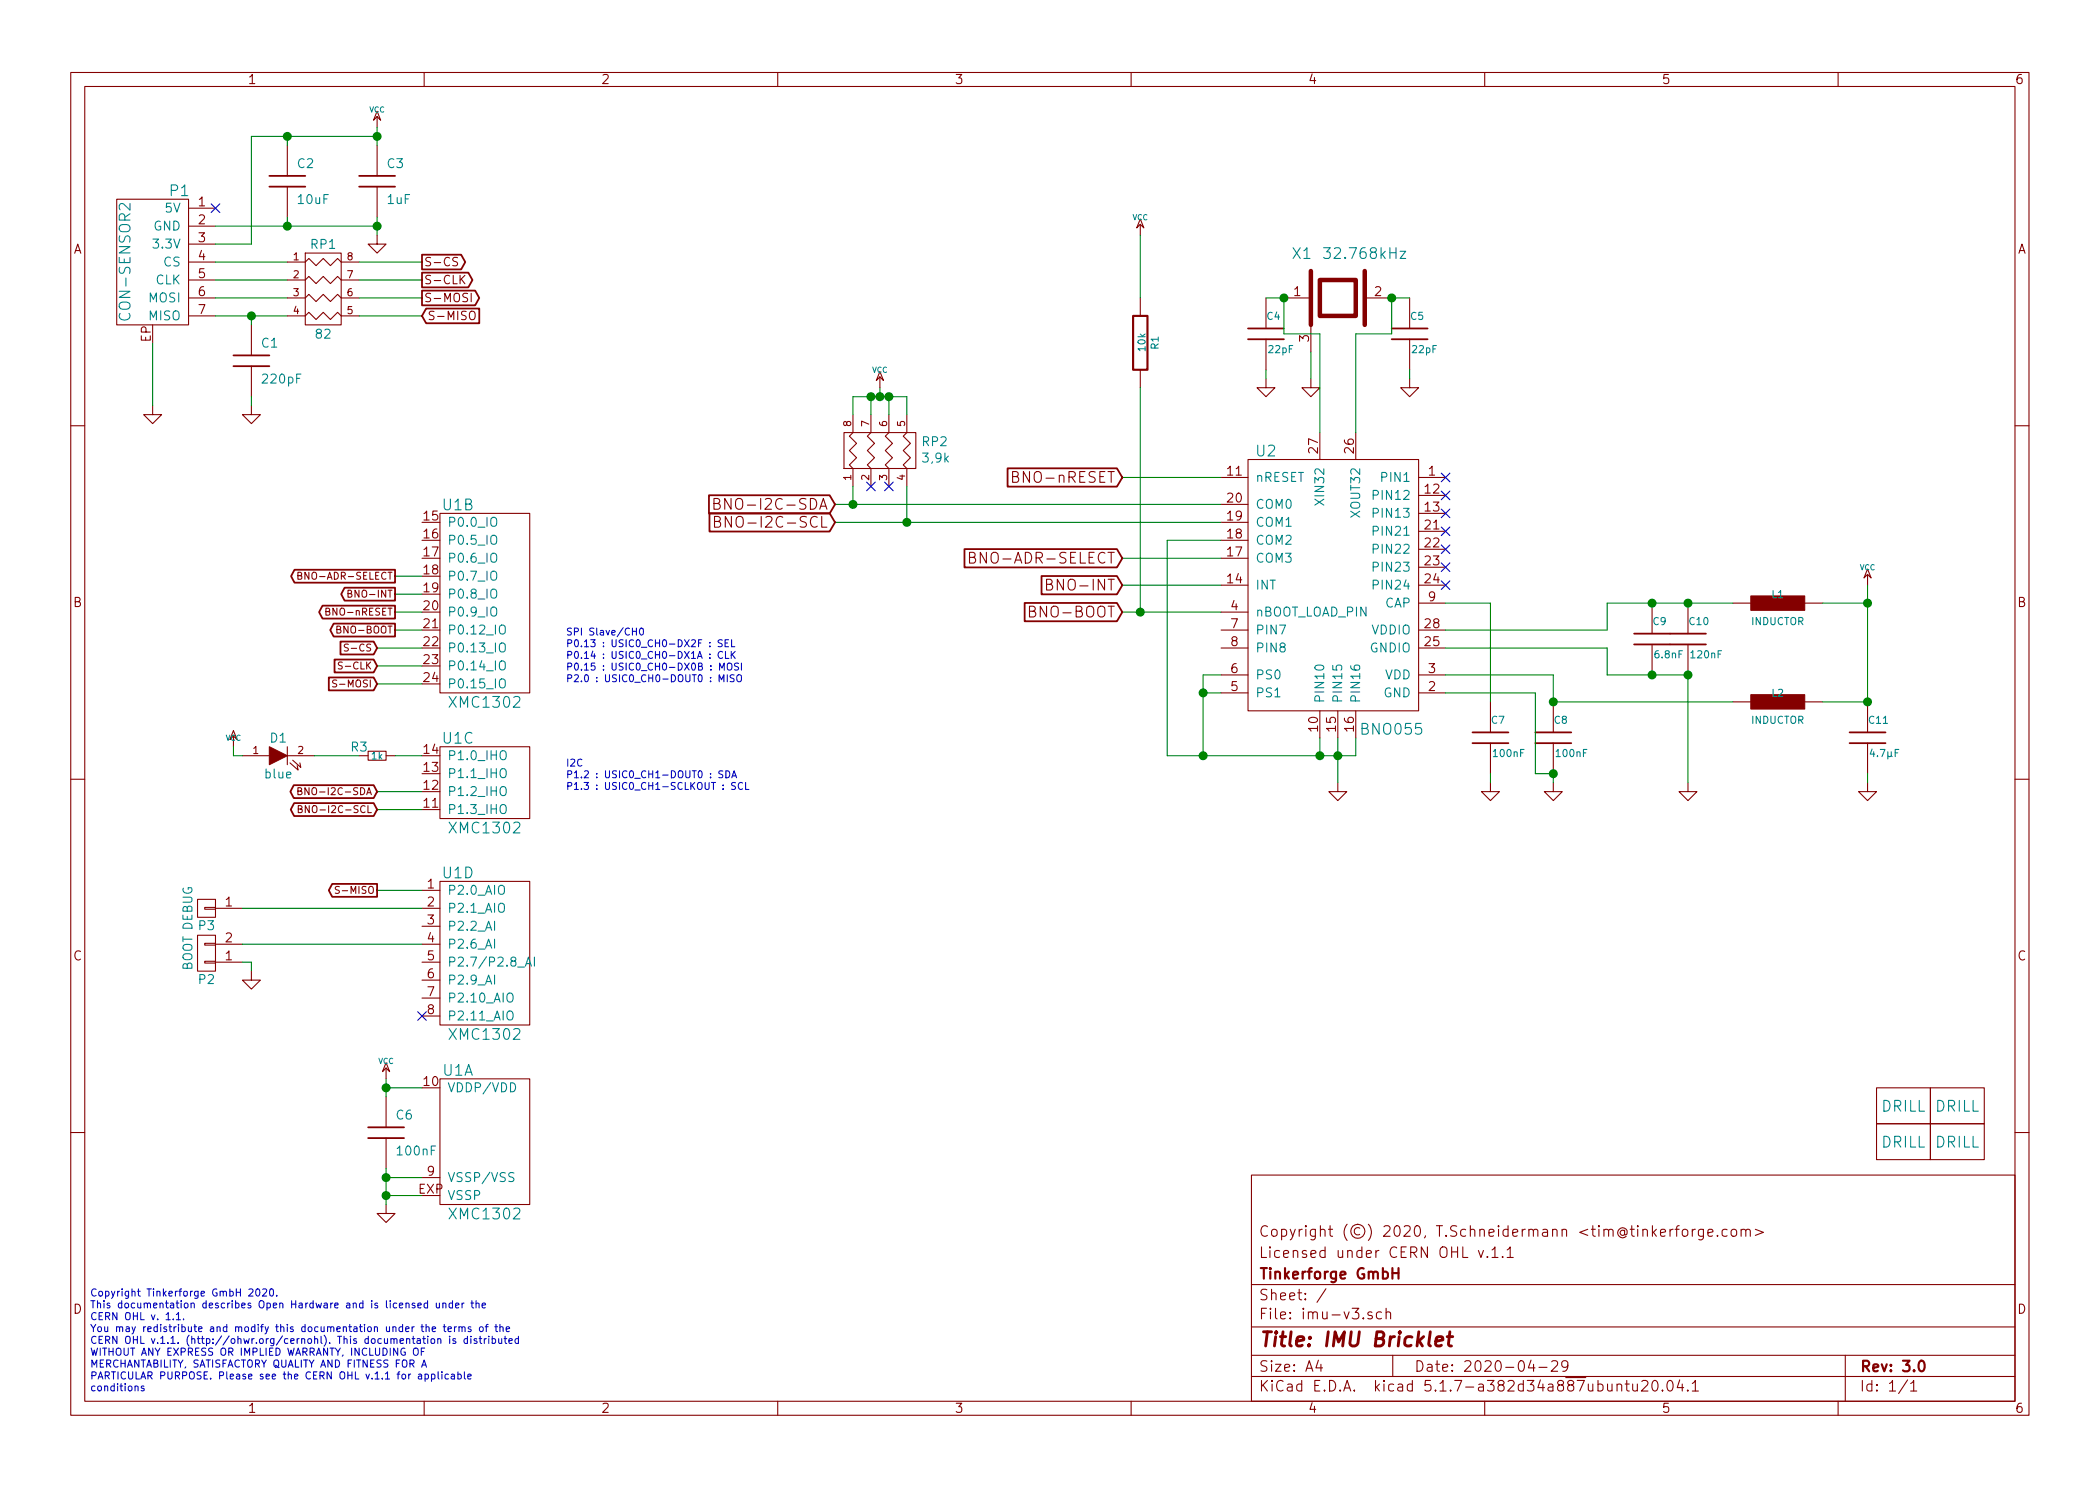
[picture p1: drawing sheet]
EESchema Schematic File Version 4
EELAYER 30 0
EELAYER END
$Descr A4 11693 8268
encoding utf-8
Sheet 1 1
Title "IMU Bricklet"
Date "2020-04-29"
Rev "3.0"
Comp "Tinkerforge GmbH"
Comment1 "Licensed under CERN OHL v.1.1"
Comment2 "Copyright (©) 2020, T.Schneidermann <tim@tinkerforge.com>"
Comment3 ""
Comment4 ""
$EndDescr
Text Notes 500  7750 0    40   ~ 0
Copyright Tinkerforge GmbH 2020.\nThis documentation describes Open Hardware and is licensed under the\nCERN OHL v. 1.1.\nYou may redistribute and modify this documentation under the terms of the\nCERN OHL v.1.1. (http://ohwr.org/cernohl). This documentation is distributed\nWITHOUT ANY EXPRESS OR IMPLIED WARRANTY, INCLUDING OF\nMERCHANTABILITY, SATISFACTORY QUALITY AND FITNESS FOR A\nPARTICULAR PURPOSE. Please see the CERN OHL v.1.1 for applicable\nconditions\n
$Comp
L tinkerforge:DRILL U4
U 1 1
P 10600 6350
F 0 "U4" H 10650 6400 60  0001 C CNN
F 1 "DRILL" H 10600 6350 60  0000 C CNN
F 2 "kicad-libraries:DRILL_NP" H 10600 6350 60  0001 C CNN
F 3 "" H 10600 6350 60  0001 C CNN
	1    10600 6350
	1    0    0    -1  
$EndComp
$Comp
L tinkerforge:DRILL U3
U 1 1
P 10600 6150
F 0 "U3" H 10650 6200 60  0001 C CNN
F 1 "DRILL" H 10600 6150 60  0000 C CNN
F 2 "kicad-libraries:DRILL_NP" H 10600 6150 60  0001 C CNN
F 3 "" H 10600 6150 60  0001 C CNN
	1    10600 6150
	1    0    0    -1  
$EndComp
$Comp
L tinkerforge:DRILL U5
U 1 1
P 10900 6150
F 0 "U5" H 10950 6200 60  0001 C CNN
F 1 "DRILL" H 10900 6150 60  0000 C CNN
F 2 "kicad-libraries:DRILL_NP" H 10900 6150 60  0001 C CNN
F 3 "" H 10900 6150 60  0001 C CNN
	1    10900 6150
	1    0    0    -1  
$EndComp
$Comp
L tinkerforge:DRILL U6
U 1 1
P 10900 6350
F 0 "U6" H 10950 6400 60  0001 C CNN
F 1 "DRILL" H 10900 6350 60  0000 C CNN
F 2 "kicad-libraries:DRILL_NP" H 10900 6350 60  0001 C CNN
F 3 "" H 10900 6350 60  0001 C CNN
	1    10900 6350
	1    0    0    -1  
$EndComp
$Comp
L tinkerforge:VCC #PWR03
U 1 1
P 2100 700
F 0 "#PWR03" H 2100 800 30  0001 C CNN
F 1 "VCC" H 2100 800 30  0000 C CNN
F 2 "" H 2100 700 60  0001 C CNN
F 3 "" H 2100 700 60  0001 C CNN
	1    2100 700 
	1    0    0    -1  
$EndComp
$Comp
L tinkerforge:GND #PWR02
U 1 1
P 1400 2250
F 0 "#PWR02" H 1400 2250 30  0001 C CNN
F 1 "GND" H 1400 2180 30  0001 C CNN
F 2 "" H 1400 2250 60  0001 C CNN
F 3 "" H 1400 2250 60  0001 C CNN
	1    1400 2250
	1    0    0    -1  
$EndComp
$Comp
L tinkerforge:GND #PWR04
U 1 1
P 2100 1300
F 0 "#PWR04" H 2100 1300 30  0001 C CNN
F 1 "GND" H 2100 1230 30  0001 C CNN
F 2 "" H 2100 1300 60  0001 C CNN
F 3 "" H 2100 1300 60  0001 C CNN
	1    2100 1300
	1    0    0    -1  
$EndComp
$Comp
L tinkerforge:CON-SENSOR2 P1
U 1 1
P 850 1450
F 0 "P1" H 700 1850 60  0000 C CNN
F 1 "CON-SENSOR2" V 1000 1450 60  0000 C CNN
F 2 "kicad-libraries:CON-SENSOR2" H 950 1300 60  0001 C CNN
F 3 "" H 950 1300 60  0000 C CNN
	1    850  1450
	-1   0    0    -1  
$EndComp
$Comp
L tinkerforge:C C2
U 1 1
P 1600 1000
F 0 "C2" H 1650 1100 50  0000 L CNN
F 1 "10uF" H 1650 900 50  0000 L CNN
F 2 "kicad-libraries:C0805" H 1600 1000 60  0001 C CNN
F 3 "" H 1600 1000 60  0000 C CNN
	1    1600 1000
	1    0    0    -1  
$EndComp
$Comp
L tinkerforge:C C3
U 1 1
P 2100 1000
F 0 "C3" H 2150 1100 50  0000 L CNN
F 1 "1uF" H 2150 900 50  0000 L CNN
F 2 "kicad-libraries:C0603F" H 2100 1000 60  0001 C CNN
F 3 "" H 2100 1000 60  0000 C CNN
	1    2100 1000
	1    0    0    -1  
$EndComp
$Comp
L tinkerforge:R_PACK4 RP1
U 1 1
P 1800 1800
F 0 "RP1" H 1800 2250 50  0000 C CNN
F 1 "82" H 1800 1750 50  0000 C CNN
F 2 "kicad-libraries:4X0402" H 1800 1800 50  0001 C CNN
F 3 "" H 1800 1800 50  0000 C CNN
	1    1800 1800
	1    0    0    -1  
$EndComp
$Comp
L tinkerforge:C C1
U 1 1
P 1400 2000
F 0 "C1" H 1450 2100 50  0000 L CNN
F 1 "220pF" H 1450 1900 50  0000 L CNN
F 2 "kicad-libraries:C0402F" H 1400 2000 60  0001 C CNN
F 3 "" H 1400 2000 60  0000 C CNN
	1    1400 2000
	1    0    0    -1  
$EndComp
$Comp
L tinkerforge:GND #PWR01
U 1 1
P 850 2250
F 0 "#PWR01" H 850 2250 30  0001 C CNN
F 1 "GND" H 850 2180 30  0001 C CNN
F 2 "" H 850 2250 60  0001 C CNN
F 3 "" H 850 2250 60  0001 C CNN
	1    850  2250
	1    0    0    -1  
$EndComp
Text GLabel 2350 1450 2    47   Output ~ 0
S-CS
Text GLabel 2350 1550 2    47   Output ~ 0
S-CLK
Text GLabel 2350 1650 2    47   Output ~ 0
S-MOSI
Text GLabel 2350 1750 2    47   Input ~ 0
S-MISO
Wire Wire Line
	850  2250 850  1900
Wire Wire Line
	1400 2250 1400 2200
Wire Wire Line
	1200 1750 1400 1750
Wire Wire Line
	1200 1650 1600 1650
Wire Wire Line
	1200 1550 1600 1550
Wire Wire Line
	1600 1450 1200 1450
Wire Wire Line
	2000 1450 2350 1450
Wire Wire Line
	2350 1550 2000 1550
Wire Wire Line
	2000 1650 2350 1650
Wire Wire Line
	2350 1750 2000 1750
Wire Wire Line
	1400 1800 1400 1750
Connection ~ 1400 1750
Wire Wire Line
	1200 1350 1400 1350
Wire Wire Line
	1400 1350 1400 750 
Wire Wire Line
	1400 750  1600 750 
Wire Wire Line
	2100 700  2100 750 
Connection ~ 2100 750 
Wire Wire Line
	1600 800  1600 750 
Connection ~ 1600 750 
Wire Wire Line
	1200 1250 1600 1250
Wire Wire Line
	2100 1200 2100 1250
Connection ~ 2100 1250
Wire Wire Line
	1600 1200 1600 1250
Connection ~ 1600 1250
NoConn ~ 1200 1150
$Comp
L tinkerforge:XMC1XXX24 U1
U 1 1
P 2700 6350
F 0 "U1" H 2550 6750 60  0000 C CNN
F 1 "XMC1302" H 2700 5950 60  0000 C CNN
F 2 "kicad-libraries:QFN24-4x4mm-0.5mm" H 2850 7100 60  0001 C CNN
F 3 "" H 2850 7100 60  0000 C CNN
	1    2700 6350
	1    0    0    -1  
$EndComp
$Comp
L tinkerforge:XMC1XXX24 U1
U 2 1
P 2700 3350
F 0 "U1" H 2550 3900 60  0000 C CNN
F 1 "XMC1302" H 2700 2800 60  0000 C CNN
F 2 "kicad-libraries:QFN24-4x4mm-0.5mm" H 2850 4100 60  0001 C CNN
F 3 "" H 2850 4100 60  0000 C CNN
	2    2700 3350
	1    0    0    -1  
$EndComp
$Comp
L tinkerforge:XMC1XXX24 U1
U 3 1
P 2700 4350
F 0 "U1" H 2550 4600 60  0000 C CNN
F 1 "XMC1302" H 2700 4100 60  0000 C CNN
F 2 "kicad-libraries:QFN24-4x4mm-0.5mm" H 2850 5100 60  0001 C CNN
F 3 "" H 2850 5100 60  0000 C CNN
	3    2700 4350
	1    0    0    -1  
$EndComp
$Comp
L tinkerforge:C C6
U 1 1
P 2150 6300
F 0 "C6" H 2200 6400 50  0000 L CNN
F 1 "100nF" H 2200 6200 50  0000 L CNN
F 2 "kicad-libraries:C0603F" H 2150 6300 60  0001 C CNN
F 3 "" H 2150 6300 60  0000 C CNN
	1    2150 6300
	1    0    0    -1  
$EndComp
$Comp
L tinkerforge:VCC #PWR09
U 1 1
P 2150 6000
F 0 "#PWR09" H 2150 6100 30  0001 C CNN
F 1 "VCC" H 2150 6100 30  0000 C CNN
F 2 "" H 2150 6000 60  0001 C CNN
F 3 "" H 2150 6000 60  0001 C CNN
	1    2150 6000
	1    0    0    -1  
$EndComp
$Comp
L tinkerforge:GND #PWR010
U 1 1
P 2150 6700
F 0 "#PWR010" H 2150 6700 30  0001 C CNN
F 1 "GND" H 2150 6630 30  0001 C CNN
F 2 "" H 2150 6700 60  0001 C CNN
F 3 "" H 2150 6700 60  0001 C CNN
	1    2150 6700
	1    0    0    -1  
$EndComp
Wire Wire Line
	2150 6100 2150 6050
Wire Wire Line
	2150 6050 2350 6050
Connection ~ 2150 6050
Wire Wire Line
	2150 6500 2150 6550
Wire Wire Line
	2350 6550 2150 6550
Connection ~ 2150 6550
Wire Wire Line
	2350 6650 2150 6650
Connection ~ 2150 6650
$Comp
L tinkerforge:CONN_01X01 P3
U 1 1
P 1150 5050
F 0 "P3" H 1150 5150 50  0000 C CNN
F 1 "DEBUG" V 1250 5050 50  0000 C CNN
F 2 "kicad-libraries:DEBUG_PAD" H 1150 5050 50  0001 C CNN
F 3 "" H 1150 5050 50  0000 C CNN
	1    1150 5050
	-1   0    0    1   
$EndComp
Text GLabel 2100 3600 0    39   Input ~ 0
S-CS
Text GLabel 2100 3700 0    39   Input ~ 0
S-CLK
Text GLabel 2100 3800 0    39   Input ~ 0
S-MOSI
Text GLabel 2100 4950 0    39   Output ~ 0
S-MISO
Text Notes 3150 3800 0    39   ~ 0
SPI Slave/CH0\nP0.13 : USIC0_CH0-DX2F : SEL\nP0.14 : USIC0_CH0-DX1A : CLK\nP0.15 : USIC0_CH0-DX0B : MOSI\nP2.0 : USIC0_CH0-DOUT0 : MISO
Wire Wire Line
	2100 3600 2350 3600
Wire Wire Line
	2350 3700 2100 3700
Wire Wire Line
	2100 3800 2350 3800
$Comp
L tinkerforge:CONN_01X02 P2
U 1 1
P 1150 5300
F 0 "P2" H 1150 5450 50  0000 C CNN
F 1 "BOOT" V 1250 5300 50  0000 C CNN
F 2 "kicad-libraries:SolderJumper" H 1150 5300 50  0001 C CNN
F 3 "" H 1150 5300 50  0000 C CNN
	1    1150 5300
	-1   0    0    1   
$EndComp
$Comp
L tinkerforge:Rs R3
U 1 1
P 2100 4200
F 0 "R3" V 2050 4100 50  0000 C CNN
F 1 "1k" V 2100 4200 39  0000 C CNN
F 2 "kicad-libraries:R0603F" H 2100 4200 60  0001 C CNN
F 3 "" H 2100 4200 60  0000 C CNN
	1    2100 4200
	0    1    1    0   
$EndComp
$Comp
L tinkerforge:LED D1
U 1 1
P 1550 4200
F 0 "D1" H 1550 4300 50  0000 C CNN
F 1 "blue" H 1550 4100 50  0000 C CNN
F 2 "kicad-libraries:D0603F" H 1550 4200 50  0001 C CNN
F 3 "" H 1550 4200 50  0000 C CNN
	1    1550 4200
	1    0    0    -1  
$EndComp
$Comp
L tinkerforge:VCC #PWR06
U 1 1
P 1300 4150
F 0 "#PWR06" H 1300 4250 30  0001 C CNN
F 1 "VCC" H 1300 4200 30  0000 C CNN
F 2 "" H 1300 4150 60  0001 C CNN
F 3 "" H 1300 4150 60  0001 C CNN
	1    1300 4150
	1    0    0    -1  
$EndComp
Wire Wire Line
	2100 4950 2350 4950
$Comp
L tinkerforge:XMC1XXX24 U1
U 4 1
P 2700 5300
F 0 "U1" H 2550 5750 60  0000 C CNN
F 1 "XMC1302" H 2700 4850 60  0000 C CNN
F 2 "kicad-libraries:QFN24-4x4mm-0.5mm" H 2850 6050 60  0001 C CNN
F 3 "" H 2850 6050 60  0000 C CNN
	4    2700 5300
	1    0    0    -1  
$EndComp
NoConn ~ 2350 5650
$Comp
L tinkerforge:GND #PWR05
U 1 1
P 1400 5400
F 0 "#PWR05" H 1400 5400 30  0001 C CNN
F 1 "GND" H 1400 5330 30  0001 C CNN
F 2 "" H 1400 5400 60  0001 C CNN
F 3 "" H 1400 5400 60  0001 C CNN
	1    1400 5400
	1    0    0    -1  
$EndComp
Wire Wire Line
	1350 5350 1400 5350
Wire Wire Line
	1400 5350 1400 5400
Wire Wire Line
	1350 4200 1300 4200
Wire Wire Line
	1300 4200 1300 4150
Wire Wire Line
	1400 1750 1600 1750
Wire Wire Line
	2100 750  2100 800 
Wire Wire Line
	1600 750  2100 750 
Wire Wire Line
	2100 1250 2100 1300
Wire Wire Line
	2150 6050 2150 6000
Wire Wire Line
	2150 6550 2150 6650
Wire Wire Line
	2150 6650 2150 6700
Wire Wire Line
	2350 5250 1350 5250
Text GLabel 4650 2900 0    60   Input ~ 0
BNO-I2C-SCL
Text GLabel 4650 2800 0    60   Input ~ 0
BNO-I2C-SDA
$Comp
L tinkerforge:BNO055 U?
U 1 1
P 7450 3250
AR Path="/5EA992C8/5EAA8D46" Ref="U?"  Part="1" 
AR Path="/5EAA8D46" Ref="U2"  Part="1" 
F 0 "U2" H 7050 4000 60  0000 C CNN
F 1 "BNO055" H 7750 2450 60  0000 C CNN
F 2 "kicad-libraries:LGA28_5832" H 1050 2700 60  0001 C CNN
F 3 "" H 1050 2700 60  0000 C CNN
	1    7450 3250
	1    0    0    -1  
$EndComp
$Comp
L tinkerforge:GND #PWR?
U 1 1
P 7450 4350
AR Path="/5EA992C8/5EAA8D4E" Ref="#PWR?"  Part="1" 
AR Path="/5EAA8D4E" Ref="#PWR08"  Part="1" 
F 0 "#PWR08" H 7450 4350 30  0001 C CNN
F 1 "GND" H 7450 4280 30  0001 C CNN
F 2 "" H 7450 4350 60  0000 C CNN
F 3 "" H 7450 4350 60  0000 C CNN
	1    7450 4350
	1    0    0    -1  
$EndComp
Wire Wire Line
	6800 3000 6500 3000
Wire Wire Line
	6500 3000 6500 4200
Wire Wire Line
	6500 4200 6700 4200
Wire Wire Line
	7450 4100 7450 4200
Text GLabel 6250 3100 0    60   Input ~ 0
BNO-ADR-SELECT
Wire Wire Line
	6250 3100 6800 3100
Text GLabel 6250 2650 0    60   Input ~ 0
BNO-nRESET
Wire Wire Line
	6250 2650 6800 2650
Wire Wire Line
	7550 4200 7550 4100
Connection ~ 7450 4200
Text GLabel 6250 3250 0    60   Input ~ 0
BNO-INT
Wire Wire Line
	6250 3250 6800 3250
Text GLabel 6250 3400 0    60   Input ~ 0
BNO-BOOT
Wire Wire Line
	6250 3400 6350 3400
$Comp
L tinkerforge:R R?
U 1 1
P 6350 1900
AR Path="/5EA992C8/5EAA8D62" Ref="R?"  Part="1" 
AR Path="/5EAA8D62" Ref="R1"  Part="1" 
F 0 "R1" V 6430 1900 40  0000 C CNN
F 1 "10k" V 6357 1901 40  0000 C CNN
F 2 "kicad-libraries:R0603" V 6280 1900 30  0001 C CNN
F 3 "~" H 6350 1900 30  0000 C CNN
	1    6350 1900
	1    0    0    -1  
$EndComp
Wire Wire Line
	6350 3400 6350 2150
Connection ~ 6350 3400
Wire Wire Line
	6800 3850 6700 3850
Wire Wire Line
	6700 3750 6700 3850
Connection ~ 6700 4200
Wire Wire Line
	6700 3750 6800 3750
Connection ~ 6700 3850
Wire Wire Line
	7350 4100 7350 4200
Connection ~ 7350 4200
NoConn ~ 8050 2750
NoConn ~ 8050 2850
NoConn ~ 8050 2950
NoConn ~ 8050 3050
NoConn ~ 8050 3150
NoConn ~ 8050 3250
NoConn ~ 8050 2650
$Comp
L tinkerforge:C C?
U 1 1
P 7850 1850
AR Path="/5EA992C8/5EAA8D8A" Ref="C?"  Part="1" 
AR Path="/5EAA8D8A" Ref="C5"  Part="1" 
F 0 "C5" H 7850 1950 40  0000 L CNN
F 1 "22pF" H 7856 1765 40  0000 L CNN
F 2 "kicad-libraries:C0603" H 7888 1700 30  0001 C CNN
F 3 "~" H 7850 1850 60  0000 C CNN
	1    7850 1850
	1    0    0    -1  
$EndComp
$Comp
L tinkerforge:C C?
U 1 1
P 7050 1850
AR Path="/5EA992C8/5EAA8D90" Ref="C?"  Part="1" 
AR Path="/5EAA8D90" Ref="C4"  Part="1" 
F 0 "C4" H 7050 1950 40  0000 L CNN
F 1 "22pF" H 7056 1765 40  0000 L CNN
F 2 "kicad-libraries:C0603" H 7088 1700 30  0001 C CNN
F 3 "~" H 7050 1850 60  0000 C CNN
	1    7050 1850
	1    0    0    -1  
$EndComp
Wire Wire Line
	7150 1650 7150 1850
Wire Wire Line
	7150 1850 7350 1850
Wire Wire Line
	7350 1850 7350 2400
Wire Wire Line
	7550 2400 7550 1850
Wire Wire Line
	7550 1850 7750 1850
Wire Wire Line
	7750 1850 7750 1650
Wire Wire Line
	7050 1650 7150 1650
Wire Wire Line
	7750 1650 7850 1650
$Comp
L tinkerforge:GND #PWR?
U 1 1
P 7050 2100
AR Path="/5EA992C8/5EAA8D9E" Ref="#PWR?"  Part="1" 
AR Path="/5EAA8D9E" Ref="#PWR07"  Part="1" 
F 0 "#PWR07" H 7050 2100 30  0001 C CNN
F 1 "GND" H 7050 2030 30  0001 C CNN
F 2 "" H 7050 2100 60  0000 C CNN
F 3 "" H 7050 2100 60  0000 C CNN
	1    7050 2100
	1    0    0    -1  
$EndComp
$Comp
L tinkerforge:GND #PWR?
U 1 1
P 7850 2100
AR Path="/5EA992C8/5EAA8DA4" Ref="#PWR?"  Part="1" 
AR Path="/5EAA8DA4" Ref="#PWR012"  Part="1" 
F 0 "#PWR012" H 7850 2100 30  0001 C CNN
F 1 "GND" H 7850 2030 30  0001 C CNN
F 2 "" H 7850 2100 60  0000 C CNN
F 3 "" H 7850 2100 60  0000 C CNN
	1    7850 2100
	1    0    0    -1  
$EndComp
Wire Wire Line
	7850 2100 7850 2050
Wire Wire Line
	7050 2100 7050 2050
$Comp
L tinkerforge:C C?
U 1 1
P 8300 4100
AR Path="/5EA992C8/5EAA8DAE" Ref="C?"  Part="1" 
AR Path="/5EAA8DAE" Ref="C7"  Part="1" 
F 0 "C7" H 8300 4200 40  0000 L CNN
F 1 "100nF" H 8306 4015 40  0000 L CNN
F 2 "kicad-libraries:C0603" H 8338 3950 30  0001 C CNN
F 3 "~" H 8300 4100 60  0000 C CNN
	1    8300 4100
	1    0    0    -1  
$EndComp
$Comp
L tinkerforge:GND #PWR?
U 1 1
P 8300 4350
AR Path="/5EA992C8/5EAA8DB4" Ref="#PWR?"  Part="1" 
AR Path="/5EAA8DB4" Ref="#PWR013"  Part="1" 
F 0 "#PWR013" H 8300 4350 30  0001 C CNN
F 1 "GND" H 8300 4280 30  0001 C CNN
F 2 "" H 8300 4350 60  0000 C CNN
F 3 "" H 8300 4350 60  0000 C CNN
	1    8300 4350
	1    0    0    -1  
$EndComp
Wire Wire Line
	8050 3350 8300 3350
Wire Wire Line
	8300 3350 8300 3900
Wire Wire Line
	8300 4350 8300 4300
$Comp
L tinkerforge:C C?
U 1 1
P 9200 3550
AR Path="/5EA992C8/5EAA8DBD" Ref="C?"  Part="1" 
AR Path="/5EAA8DBD" Ref="C9"  Part="1" 
F 0 "C9" H 9200 3650 40  0000 L CNN
F 1 "6.8nF" H 9206 3465 40  0000 L CNN
F 2 "kicad-libraries:C0603" H 9238 3400 30  0001 C CNN
F 3 "~" H 9200 3550 60  0000 C CNN
	1    9200 3550
	1    0    0    -1  
$EndComp
$Comp
L tinkerforge:C C?
U 1 1
P 9400 3550
AR Path="/5EA992C8/5EAA8DC3" Ref="C?"  Part="1" 
AR Path="/5EAA8DC3" Ref="C10"  Part="1" 
F 0 "C10" H 9400 3650 40  0000 L CNN
F 1 "120nF" H 9406 3465 40  0000 L CNN
F 2 "kicad-libraries:C0603" H 9438 3400 30  0001 C CNN
F 3 "~" H 9400 3550 60  0000 C CNN
	1    9400 3550
	1    0    0    -1  
$EndComp
$Comp
L tinkerforge:C C?
U 1 1
P 8650 4100
AR Path="/5EA992C8/5EAA8DC9" Ref="C?"  Part="1" 
AR Path="/5EAA8DC9" Ref="C8"  Part="1" 
F 0 "C8" H 8650 4200 40  0000 L CNN
F 1 "100nF" H 8656 4015 40  0000 L CNN
F 2 "kicad-libraries:C0603" H 8688 3950 30  0001 C CNN
F 3 "~" H 8650 4100 60  0000 C CNN
	1    8650 4100
	1    0    0    -1  
$EndComp
$Comp
L tinkerforge:GND #PWR?
U 1 1
P 8650 4350
AR Path="/5EA992C8/5EAA8DCF" Ref="#PWR?"  Part="1" 
AR Path="/5EAA8DCF" Ref="#PWR014"  Part="1" 
F 0 "#PWR014" H 8650 4350 30  0001 C CNN
F 1 "GND" H 8650 4280 30  0001 C CNN
F 2 "" H 8650 4350 60  0000 C CNN
F 3 "" H 8650 4350 60  0000 C CNN
	1    8650 4350
	1    0    0    -1  
$EndComp
Wire Wire Line
	8050 3850 8550 3850
Wire Wire Line
	8550 3850 8550 4300
Wire Wire Line
	8550 4300 8650 4300
Wire Wire Line
	8650 4300 8650 4350
Wire Wire Line
	8050 3750 8650 3750
Wire Wire Line
	8650 3750 8650 3900
Connection ~ 8650 4300
$Comp
L tinkerforge:INDUCT L?
U 1 1
P 9900 3350
AR Path="/5EA992C8/5EAA8DE2" Ref="L?"  Part="1" 
AR Path="/5EAA8DE2" Ref="L1"  Part="1" 
F 0 "L1" V 9850 3350 40  0000 C CNN
F 1 "INDUCTOR" V 10000 3350 40  0000 C CNN
F 2 "kicad-libraries:C0603" H 9900 3350 60  0001 C CNN
F 3 "~" H 9900 3350 60  0000 C CNN
	1    9900 3350
	0    1    1    0   
$EndComp
Wire Wire Line
	8050 3600 8950 3600
Wire Wire Line
	8950 3600 8950 3750
Wire Wire Line
	8950 3750 9200 3750
Wire Wire Line
	8050 3500 8950 3500
Wire Wire Line
	8950 3500 8950 3350
Wire Wire Line
	8950 3350 9200 3350
Connection ~ 9200 3750
Connection ~ 9200 3350
$Comp
L tinkerforge:GND #PWR?
U 1 1
P 9400 4350
AR Path="/5EA992C8/5EAA8DF0" Ref="#PWR?"  Part="1" 
AR Path="/5EAA8DF0" Ref="#PWR015"  Part="1" 
F 0 "#PWR015" H 9400 4350 30  0001 C CNN
F 1 "GND" H 9400 4280 30  0001 C CNN
F 2 "" H 9400 4350 60  0000 C CNN
F 3 "" H 9400 4350 60  0000 C CNN
	1    9400 4350
	1    0    0    -1  
$EndComp
$Comp
L tinkerforge:C C?
U 1 1
P 10400 4100
AR Path="/5EA992C8/5EAA8DF6" Ref="C?"  Part="1" 
AR Path="/5EAA8DF6" Ref="C11"  Part="1" 
F 0 "C11" H 10400 4200 40  0000 L CNN
F 1 "4.7µF" H 10406 4015 40  0000 L CNN
F 2 "kicad-libraries:C0805" H 10438 3950 30  0001 C CNN
F 3 "~" H 10400 4100 60  0000 C CNN
	1    10400 4100
	1    0    0    -1  
$EndComp
$Comp
L tinkerforge:INDUCT L?
U 1 1
P 9900 3900
AR Path="/5EA992C8/5EAA8DFC" Ref="L?"  Part="1" 
AR Path="/5EAA8DFC" Ref="L2"  Part="1" 
F 0 "L2" V 9850 3900 40  0000 C CNN
F 1 "INDUCTOR" V 10000 3900 40  0000 C CNN
F 2 "kicad-libraries:C0603" H 9900 3900 60  0001 C CNN
F 3 "~" H 9900 3900 60  0000 C CNN
	1    9900 3900
	0    1    1    0   
$EndComp
Connection ~ 9400 3350
Wire Wire Line
	9400 3750 9400 4350
Connection ~ 9400 3750
Connection ~ 8650 3900
$Comp
L tinkerforge:GND #PWR?
U 1 1
P 10400 4350
AR Path="/5EA992C8/5EAA8E07" Ref="#PWR?"  Part="1" 
AR Path="/5EAA8E07" Ref="#PWR017"  Part="1" 
F 0 "#PWR017" H 10400 4350 30  0001 C CNN
F 1 "GND" H 10400 4280 30  0001 C CNN
F 2 "" H 10400 4350 60  0000 C CNN
F 3 "" H 10400 4350 60  0000 C CNN
	1    10400 4350
	1    0    0    -1  
$EndComp
Wire Wire Line
	10400 3250 10400 3350
Connection ~ 10400 3350
Wire Wire Line
	10400 4300 10400 4350
Connection ~ 10400 3900
Wire Wire Line
	6350 1650 6350 1300
$Comp
L tinkerforge:GND #PWR?
U 1 1
P 7300 2100
AR Path="/5EA992C8/5EAA8E1C" Ref="#PWR?"  Part="1" 
AR Path="/5EAA8E1C" Ref="#PWR011"  Part="1" 
F 0 "#PWR011" H 7300 2100 30  0001 C CNN
F 1 "GND" H 7300 2030 30  0001 C CNN
F 2 "" H 7300 2100 60  0000 C CNN
F 3 "" H 7300 2100 60  0000 C CNN
	1    7300 2100
	1    0    0    -1  
$EndComp
Wire Wire Line
	7450 4200 7550 4200
Wire Wire Line
	7450 4200 7450 4350
Wire Wire Line
	6350 3400 6800 3400
Wire Wire Line
	6700 4200 7350 4200
Wire Wire Line
	6700 3850 6700 4200
Wire Wire Line
	7350 4200 7450 4200
Wire Wire Line
	9200 3750 9400 3750
Wire Wire Line
	9200 3350 9400 3350
Wire Wire Line
	10400 3350 10400 3900
Wire Wire Line
	8650 3900 9650 3900
Wire Wire Line
	9400 3350 9650 3350
Wire Wire Line
	10150 3350 10400 3350
Wire Wire Line
	10150 3900 10400 3900
Wire Wire Line
	1600 1250 2100 1250
$Comp
L tinkerforge:VCC #PWR016
U 1 1
P 10400 3250
F 0 "#PWR016" H 10400 3350 30  0001 C CNN
F 1 "VCC" H 10400 3350 30  0000 C CNN
F 2 "" H 10400 3250 60  0001 C CNN
F 3 "" H 10400 3250 60  0001 C CNN
	1    10400 3250
	1    0    0    -1  
$EndComp
Text GLabel 2200 3400 0    39   Output ~ 0
BNO-nRESET
Text GLabel 2200 3200 0    39   Output ~ 0
BNO-ADR-SELECT
Text GLabel 2200 3300 0    39   Output ~ 0
BNO-INT
Text GLabel 2200 3500 0    39   Output ~ 0
BNO-BOOT
Wire Wire Line
	1750 4200 2000 4200
Wire Wire Line
	2200 4200 2350 4200
Wire Wire Line
	2350 3200 2200 3200
Text GLabel 2100 4400 0    39   BiDi ~ 0
BNO-I2C-SDA
Text GLabel 2100 4500 0    39   BiDi ~ 0
BNO-I2C-SCL
Wire Wire Line
	2100 4400 2350 4400
Wire Wire Line
	2350 4500 2100 4500
Connection ~ 7750 1650
Connection ~ 7150 1650
$Comp
L tinkerforge:CRYSTAL_3225 X?
U 1 1
P 7450 1650
AR Path="/5EA992C8/5EAA8E16" Ref="X?"  Part="1" 
AR Path="/5EAA8E16" Ref="X1"  Part="1" 
F 0 "X1" H 7250 1900 60  0000 C CNN
F 1 "32.768kHz" H 7600 1900 60  0000 C CNN
F 2 "kicad-libraries:AB26TRQ" H 7450 1650 60  0001 C CNN
F 3 "~" H 7450 1650 60  0000 C CNN
	1    7450 1650
	1    0    0    -1  
$EndComp
Wire Wire Line
	7300 1950 7300 2100
Wire Wire Line
	2200 3300 2350 3300
Wire Wire Line
	2350 3400 2200 3400
Wire Wire Line
	2200 3500 2350 3500
Wire Wire Line
	1350 5050 2350 5050
$Comp
L tinkerforge:VCC #PWR019
U 1 1
P 6350 1300
F 0 "#PWR019" H 6350 1400 30  0001 C CNN
F 1 "VCC" H 6350 1400 30  0000 C CNN
F 2 "" H 6350 1300 60  0001 C CNN
F 3 "" H 6350 1300 60  0001 C CNN
	1    6350 1300
	1    0    0    -1  
$EndComp
$Comp
L tinkerforge:R_PACK4 RP2
U 1 1
P 5100 2500
F 0 "RP2" V 5146 2472 50  0000 R CNN
F 1 "3,9k" V 5055 2472 50  0000 R CNN
F 2 "kicad-libraries:4X0402" H 5100 2500 50  0001 C CNN
F 3 "" H 5100 2500 50  0000 C CNN
	1    5100 2500
	0    -1   -1   0   
$EndComp
Wire Wire Line
	4750 2700 4750 2800
Wire Wire Line
	4750 2800 4650 2800
Wire Wire Line
	4650 2900 5050 2900
Wire Wire Line
	4750 2800 6800 2800
Connection ~ 4750 2800
Wire Wire Line
	5050 2700 5050 2900
Connection ~ 5050 2900
Wire Wire Line
	5050 2900 6800 2900
Wire Wire Line
	4750 2300 4750 2200
Wire Wire Line
	4750 2200 4850 2200
Wire Wire Line
	5050 2200 5050 2300
Wire Wire Line
	4950 2300 4950 2200
Connection ~ 4950 2200
Wire Wire Line
	4950 2200 5050 2200
Wire Wire Line
	4850 2300 4850 2200
Connection ~ 4850 2200
Wire Wire Line
	4850 2200 4900 2200
$Comp
L tinkerforge:VCC #PWR018
U 1 1
P 4900 2150
F 0 "#PWR018" H 4900 2250 30  0001 C CNN
F 1 "VCC" H 4900 2250 30  0000 C CNN
F 2 "" H 4900 2150 60  0001 C CNN
F 3 "" H 4900 2150 60  0001 C CNN
	1    4900 2150
	1    0    0    -1  
$EndComp
Wire Wire Line
	4900 2150 4900 2200
Connection ~ 4900 2200
Wire Wire Line
	4900 2200 4950 2200
NoConn ~ 4850 2700
NoConn ~ 4950 2700
Text Notes 3150 4400 0    39   ~ 0
I2C\nP1.2 : USIC0_CH1-DOUT0 : SDA\nP1.3 : USIC0_CH1-SCLKOUT : SCL
$EndSCHEMATC
